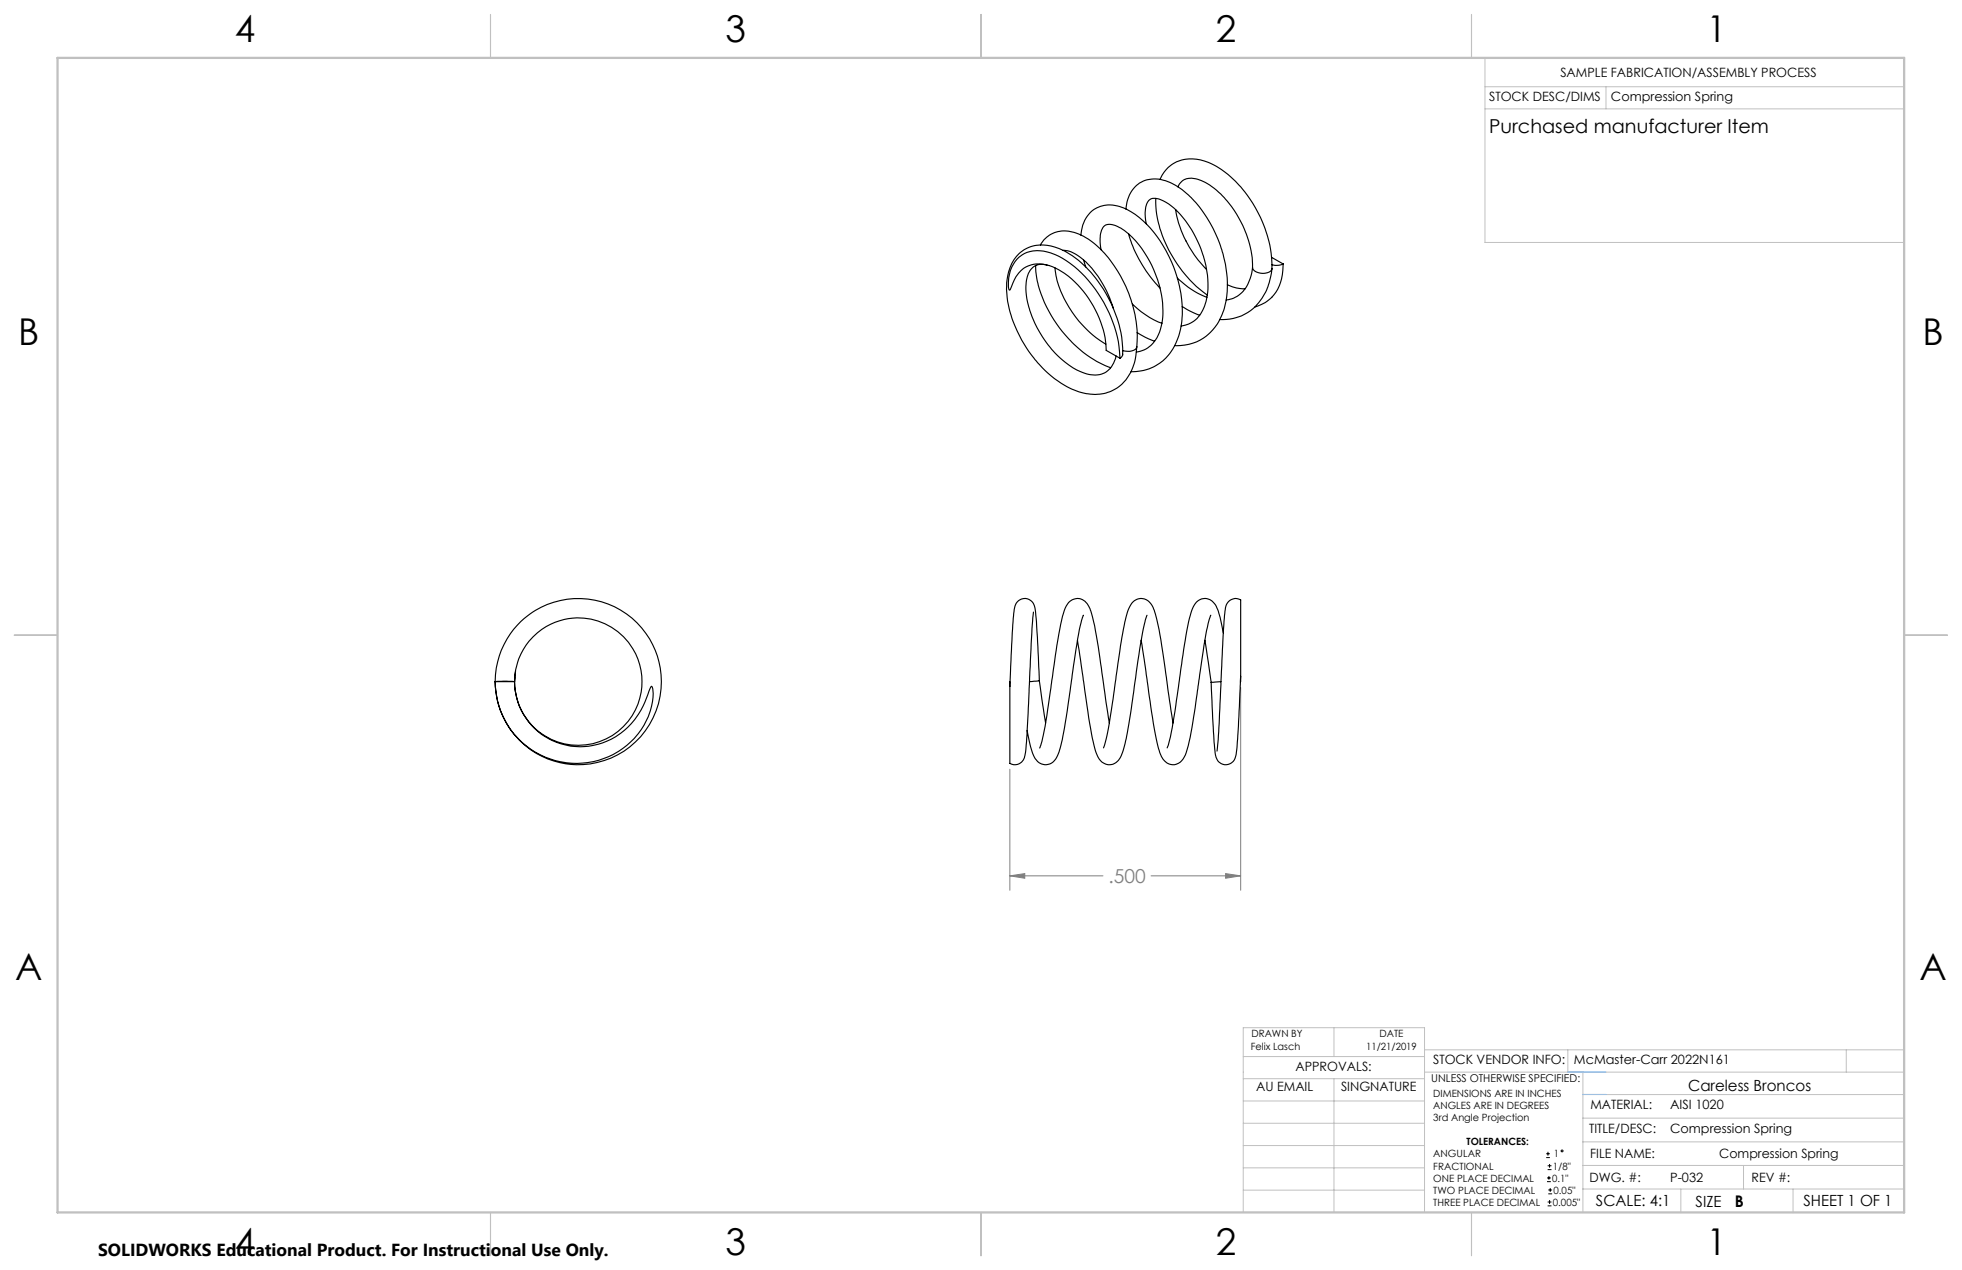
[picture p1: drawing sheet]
<svg xmlns="http://www.w3.org/2000/svg" width="432mm" height="279mm" viewBox="0 0 432 279" stroke-linecap="round" stroke-linejoin="round" font-family="sans-serif">
<g fill="none" stroke="#000" stroke-width=".22">
<path d="M340.3 254.7h.8M340.3 253.8h.8M340.5 260h.8M340.5 259.2h.8M340.6 257.3h.9M340.6 256.5h.9M340.7 253.4v.8M340.9 258.7v.8M341 256.1v.8M340.6 265.3h.9M340.6 264.4h.9M340.7 262.6h.9"/>
<path d="M340.7 261.8h.9M341 264v.9M341.2 261.4v.8"/>
<circle cx="343.8" cy="253.2" r=".2"/>
</g>
<path d="M273 151.2v44.7M222.2 169.2v26.7M222.2 192.7l3.3-.5v1zM222.2 192.7h20.5M253.3 192.7h19.7M269.7 192.2l3.3 .5-3.3 .5z" fill="none" stroke="#808080" stroke-width=".22"/>
<g fill="none" stroke="#c0c0c0" stroke-width=".22">
<path d="M326.8 19.1h92.3M326.8 12.7v40.6h92.3M353.4 19.1v4.9M326.8 24h92.3M273.6 232.4h39.9M273.6 237.3h39.9M293.6 226.1v6.3M293.6 237.3v29.4M313.5 235.9h105.6M313.5 231h105.6M345.1 231v4.9M348.4 235.9v30.9"/>
<path d="M406.3 231v4.9M273.6 242.2h39.9M273.6 247.1h39.9M273.6 252h39.9M273.6 256.9h39.9M348.4 246h70.7M348.4 256.4h70.7M348.4 251.2h70.7M348.4 240.8h70.7M383.7 256.4v5.2M273.6 261.8h39.9M313.5 266.7v-40.6h-39.9v40.6h74.4"/>
<path d="M348.4 261.6h70.7M369.9 261.6v5.2M394.6 261.6v5.2"/>
</g>
<path d="M108 3.2v9.5M215.9 3.2v9.5M323.8 3.2v9.5M3.1 139.7h9.6M419.1 139.7h9.5M108 266.7v9.6M215.9 266.7v9.6M323.8 266.7v9.6" fill="none" stroke="#c0c0c0" stroke-width=".25"/>
<path d="M12.7 12.7h406.4v254h-406.4z" fill="none" stroke="#c0c0c0" stroke-width=".5"/>
<path d="M345.1 235.9h8.3M348.4 240.8h5" fill="none" stroke="#53a9ff" stroke-width=".22"/>
<path d="M269.7 192.2l3.3 .5-3.3 .5zM222.2 192.7l3.3-.5v1z" fill="#808080"/>
<g fill="none" stroke="#000" stroke-width=".25">
<path d="M255.3 39.5a7.4 7.4 0 0 1 9.7-4.1 21.6 21.6 0 0 1 10.7 9.3 27 27 0 0 1 4.2 14.4M223.8 57a6.7 6.7 0 0 1 7.4-1.4 23.2 23.2 0 0 1 11.7 10.9 26.5 26.5 0 0 1 3.6 12.3l-3-1.7a22.1 22.1 0 0 0-11.2-18.1 6.4 6.4 0 0 0-8.1 1.1l-1 1.5-.8 2.1-.3 .1a7.8 7.8 0 0 1 1.7-6.8zM227.9 58.4a24.9 24.9 0 0 0 7.7 16.6 22.8 22.8 0 0 0 8.8 5.9M229 53.9a6.2 6.2 0 0 1 7.9-2.6 19.9 19.9 0 0 1 9.7 9.4 27.9 27.9 0 0 1 3.6 15.6M230.4 58.3a3.3 3.3 0 0 0-4.4 2.8 16.6 16.6 0 0 0 1.8 10 22.1 22.1 0 0 0 9.9 10.6 5.4 5.4 0 0 0 6.6-.6l.8-1.3 .5-1.5M230.9 58.4h.1M232.2 58.9a19.8 19.8 0 0 0 4.5 10.8 22.5 22.5 0 0 0 6.7 6M234 55.1a7.8 7.8 0 0 1 5.4 3 24 24 0 0 1 5.6 9.8M237.9 51.7a6.5 6.5 0 0 1 6.4-6.6 11.3 11.3 0 0 1 7.3 3.5 27.6 27.6 0 0 1 8.3 23.2 11.2 11.2 0 0 1-8.2 9.7l-2.8 .3M238.5 57.2l.4 1.5M242.3 55a6.3 6.3 0 0 1 .6-5.2 2.22 2.22 0 0 1 2.7-.1 16.5 16.5 0 0 1 7.4 7.8 21.8 21.8 0 0 1 2.6 14.3 6.4 6.4 0 0 1-5.5 5.6M247.8 46a6.5 6.5 0 0 1 5.6-6.6 11.3 11.3 0 0 1 8.5 3.9 27.7 27.7 0 0 1 7.9 22.9 11.2 11.2 0 0 1-9.1 9.7l-2.1 .1"/>
<path d="M248.4 51.5a28 28 0 0 0 6.9 11.9M252.3 49.2a6.1 6.1 0 0 1 .5-5.1 2.07 2.07 0 0 1 2.6-.2 16.8 16.8 0 0 1 7.8 8.3 21.3 21.3 0 0 1 2.2 14.1 6.6 6.6 0 0 1-5.4 5.4M254.4 43.6a25.8 25.8 0 0 0 7.2 17.7 20.7 20.7 0 0 0 4.1 3.6M258.8 46.1a23.5 23.5 0 0 0 6.7 13.2M259.2 41.1a3.1 3.1 0 0 1 4-1.8 16 16 0 0 1 8.4 6.9 23.4 23.4 0 0 1 4.1 12.9 2.82 2.82 0 0 0 4.1 .3l.1-.3M275.7 58.8a7.6 7.6 0 0 1-4.7 7l-1.2 .2M279.9 56.6l2.5 1.5M279.9 59.2a12.2 12.2 0 0 1-6.7 10.3 11.3 11.3 0 0 1-4.7 .8M282.4 58.1a9.6 9.6 0 0 1-2.9 7.7l-1.1 .8-2.2 .9M282.4 58.1l-.9 .2-1.6-.1M249.2 66.9a19.1 19.1 0 0 0 6.5 4.2M250.2 76.3a11 11 0 0 1-4.8 9.3 11 11 0 0 1-11.2-.9 27.4 27.4 0 0 1-12.7-21.1 9.8 9.8 0 0 1 3.9-8.6 8.4 8.4 0 0 1 8.3 0 25.2 25.2 0 0 1 12 14.7l.1 .2a20.3 20.3 0 0 1 1.2 8.4l-.5 .5"/>
<path d="M250.2 76.3a1.93 1.93 0 0 1-2.4 1l-.7-.2M250.3 73.2l1.7 1 2.1 .9M259.1 61.2a18.1 18.1 0 0 0 6.5 4.2M260.2 67.5l1.8 1 2 .9M270.1 62.7a8.3 8.3 0 0 0 3.9 .8M227.4 134.7l-.5 6.9-.5 13.1a91.2 91.2 0 0 1-.8 11.5 2.19 2.19 0 0 1-3.4 1.7v-16.9M238.4 135.4l-.1 .3a120.1 120.1 0 0 0-2.7 15.7 79.6 79.6 0 0 1-2.8 14.8 2.73 2.73 0 0 1-2.6 2 2.73 2.73 0 0 1-2.7-1.9l-.7-2-.7-3.6M252.4 135.4l-.1 .2a138.8 138.8 0 0 0-3 18.2 59.5 59.5 0 0 1-2.5 12.4 2.76 2.76 0 0 1-2.7 2 2.76 2.76 0 0 1-2.7-2.1l-.1-.3a113.5 113.5 0 0 1-2.9-16.2l-1.3-8.7M266.5 135.4h-.1a106.9 106.9 0 0 0-2.8 16 99 99 0 0 1-2.7 14.7 2.72 2.72 0 0 1-4.3 1.6 6.3 6.3 0 0 1-1.7-3.3l-1.1-5.3-2.7-18.2M269.2 139.2l-1.1-4.7a3.6 3.6 0 0 0-2.9-2.8 3.6 3.6 0 0 0-3.1 3.2 213.2 213.2 0 0 0-3.2 19.2l-1.3 8-.7 2.4M109 150h4.2M109 150a17.8 17.8 0 0 0 11.7 16.8 17.8 17.8 0 0 0 19.8-5.4 14.1 14.1 0 0 0 3.2-9.9l-.2-.5-.3 .2a20.6 20.6 0 0 1-5.8 9.5 14.5 14.5 0 0 1-15.5 2.4 14.5 14.5 0 0 1-8.7-13.1"/>
<path d="M113.3 149l-.1 1M113.5 147.6l-.3 2.4M222.2 150v1M228.7 149.8l-.1-4.2a88.3 88.3 0 0 0-.9-12.1 2.28 2.28 0 0 0-2.5-1.8 2.28 2.28 0 0 0-2 2.4l-.4 5.1-.6 11.8M228.7 149.8l1.4 9.3M228.7 149.8l-2.1 .2M244.1 159.1l-1.2-8.8a111.9 111.9 0 0 0-3-16.3 2.83 2.83 0 0 0-4.7-1.5 16 16 0 0 0-2.2 6.9l-1.5 10.5a91.8 91.8 0 0 1-2.7 14.6v.1M258.2 159.1l-1.4-9.3a89.1 89.1 0 0 0-3-16.1 2.75 2.75 0 0 0-2.7-2 2.75 2.75 0 0 0-2.6 2.1 52.4 52.4 0 0 0-2.3 11.3l-.9 6a70.7 70.7 0 0 1-2.4 13.4M265.2 140.9l1.4 9.2M266.6 150.1l.4 10a25.9 25.9 0 0 0 .7 6.7 2.25 2.25 0 0 0 2.6 1.4 2.25 2.25 0 0 0 1.8-2.3l.5-6.1 .4-11v-16.7a1.95 1.95 0 0 0-3 .8l-.1 .1a57.3 57.3 0 0 0-.9 11l-.7 15.1-.5 6.1M268.7 150l-2.1 .1M273 148.8v1.2"/>
<circle cx="127.3" cy="149.9" r="14"/>
<circle cx="127.3" cy="150" r="18.3"/>
</g>
<g font-size="8.1">
<text x="51.7" y="9.3">4</text>
<text x="159.7" y="9.3">3</text>
<text x="267.6" y="9.3">2</text>
<text x="375.6" y="9.3">1</text>
<text x="4" y="76">B</text>
<text x="423.1" y="76">B</text>
<text x="3.3" y="215.7">A</text>
<text x="422.4" y="215.7">A</text>
<text x="51.7" y="276">4</text>
<text x="159.7" y="276">3</text>
<text x="267.6" y="276">2</text>
<text x="375.6" y="276">1</text>
</g>
<text font-size="4.2" x="327.7" y="29.3">Purchased manufacturer Item</text>
<text font-size="4.2" fill="#808080" x="243.9" y="194.3">.500</text>
<text font-size="3.8" x="21.6" y="276.3">SOLIDWORKS Educational Product. For Instructional Use Only.</text>
<text font-size="3.5" x="381.8" y="265.6">B</text>
<g font-size="3.4">
<text x="371.5" y="240.1">Careless Broncos</text>
<text x="351.2" y="265.2">SCALE: 4:1</text>
<text x="373.2" y="265.6">SIZE</text>
<text x="396.9" y="265.2">SHEET 1 OF 1</text>
</g>
<g font-size="2.8">
<text x="343.4" y="16.9">SAMPLE FABRICATION/ASSEMBLY PROCESS</text>
<text x="327.7" y="22.3">STOCK DESC/DIMS</text>
<text x="354.5" y="22.2">Compression Spring</text>
<text x="285.1" y="235.7">APPROVALS:</text>
<text x="315.4" y="234.1">STOCK VENDOR INFO:</text>
<text x="346.4" y="234.1">McMaster-Carr 2022N161</text>
<text x="276.5" y="240.1">AU EMAIL</text>
<text x="295.1" y="240.1">SINGNATURE</text>
<text x="350" y="244.1">MATERIAL:</text>
<text x="367.6" y="244.1">AISI 1020</text>
<text x="349.7" y="249.2">TITLE/DESC:</text>
<text x="367.6" y="249.2">Compression Spring</text>
<text x="350" y="254.7">FILE NAME:</text>
<text x="378.4" y="254.8">Compression Spring</text>
<text x="349.8" y="260">DWG. #:</text>
<text x="367.6" y="260">P-032</text>
<text x="385.5" y="260">REV #:</text>
</g>
<text font-size="2.4" x="315" y="238.1">UNLESS OTHERWISE SPECIFIED:</text>
<g font-size="2.2">
<text x="275.3" y="231.1">Felix Lasch</text>
<text x="275.4" y="228.2">DRAWN BY</text>
<text x="300.7" y="231.1">11/21/2019</text>
<text x="303.6" y="228.2">DATE</text>
<text x="315.4" y="241.4">DIMENSIONS ARE IN INCHES</text>
<text x="315.4" y="244">ANGLES ARE IN DEGREES</text>
<text x="315.4" y="246.7">3rd Angle Projection</text>
<text x="322.8" y="252">TOLERANCES:</text>
<text x="315.4" y="254.6">ANGULAR</text>
<text x="315.4" y="257.3">FRACTIONAL</text>
<text x="341.8" y="257.3">1/8&quot;</text>
<text x="342" y="254.6">1</text>
<text x="315.4" y="262.6">TWO PLACE DECIMAL</text>
<text x="315.4" y="260">ONE PLACE DECIMAL</text>
<text x="341.6" y="260">0.1&quot;</text>
<text x="341.9" y="262.6">0.05&quot;</text>
<text x="315.4" y="265.3">THREE PLACE DECIMAL</text>
<text x="341.8" y="265.3">0.005&quot;</text>
</g>
</svg>
